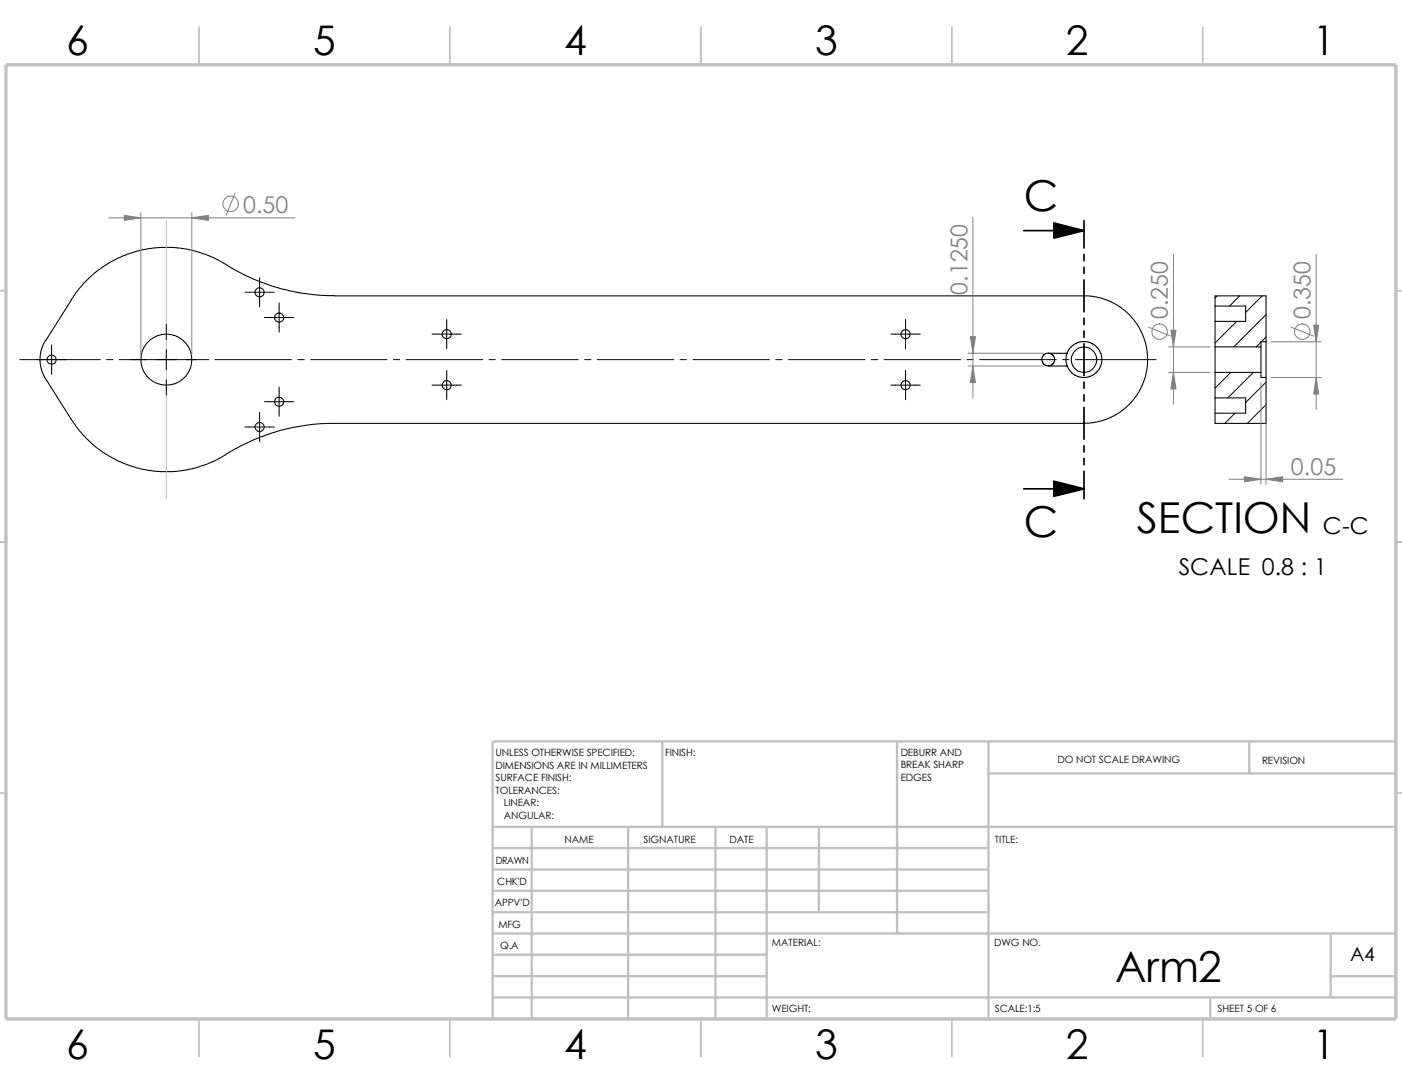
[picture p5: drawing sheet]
<svg xmlns="http://www.w3.org/2000/svg" width="279mm" height="216mm" viewBox="0 0 279 216" stroke-linecap="round" stroke-linejoin="round" font-family="sans-serif">
<g fill="none" stroke="#c0c0c0" stroke-width=".34">
<path d="M39.7 5.4v7.5M89.7 5.4v7.5M139.7 5.4v7.5M189.7 5.4v7.5M239.7 5.4v7.5M-.1 57.9h1.3M278.2 57.9h1.2M-.1 107.9h1.3M278.2 107.9h1.2M-.1 157.9h1.3M278.2 157.9h1.2M39.7 202.9v7.5"/>
<path d="M89.7 202.9v7.5M139.7 202.9v7.5M189.7 202.9v7.5M239.7 202.9v7.5"/>
</g>
<g fill="none" stroke="#c0c0c0" stroke-width=".47">
<path d="M132 147.7v17M178.8 147.7v38.2M197 154.1h81.2M197 147.7v55.2M249 147.7v6.4M278.2 147.7h-180v55.2M98.2 168.9h98.8M98.2 173.2h98.8M98.2 177.4h98.8M98.2 164.7h180M106 164.7v38.2M125.2 164.7v38.2"/>
<path d="M142.6 164.7v38.2M152.8 164.7v38.2M163.2 164.7v17M98.2 194.4h54.6M98.2 185.9h180M98.2 190.2h54.6M98.2 181.7h98.8M98.2 198.7h180M241.2 198.7v4.2M265.2 194.4h13M265.2 185.9v12.8"/>
</g>
<path d="M1.2 12.9h277v190h-277z" fill="none" stroke="#c0c0c0" stroke-width=".68" stroke-linecap="butt"/>
<g fill="none" stroke="#000" stroke-width=".2">
<path d="M48.8 58.2h5.9M51.7 55.3v5.8M242.6 58.9l-.5 .5M247.1 58.9l-2.1 2.1M251.5 58.9l-3.3 3.3M3.9 71.6h16.1M10.3 68.7v5.8M21.3 71.6h1.2M23.8 71.6h16.4M33.1 64.6v3M33.1 69.6v4M33.1 75.6v3.1"/>
<path d="M40.3 71.6h1.3M42.8 71.6h15.3M52.7 63.2h5.8M55.6 60.3v5.9M55.6 77.1v5.8M59.4 71.6h1.2M61.9 71.6h15.2M78.4 71.6h1.3M80.9 71.6h15.3M86.1 76.7h5.8M86.1 66.5h5.8M89 63.6v5.9"/>
<path d="M89 73.8v5.8M97.5 71.6h1.2M100 71.6h15.2M116.5 71.6h1.3M119 71.6h15.3M135.6 71.6h1.2M138.1 71.6h15.2M154.6 71.6h1.3M157.1 71.6h15.3M173.7 71.6h1.2M176.2 71.6h15.2M177.5 76.7h5.9"/>
<path d="M177.5 66.5h5.9M180.5 63.6v5.9M180.5 73.8v5.8M192.7 71.6h1.3M195.2 71.6h15.3M211.8 71.6h1.2M214.3 71.6h16.1M245.3 74.2l-3.2 3.1M246.5 64l-4.4 4.3M249.8 74.2l-5.1 5M251.3 68.2l-.9 .9M252.3 67.1l-.9 1"/>
<path d="M252.3 76.1l-4.1 4.1M252.3 62.7l-6.4 6.4M48.8 85h5.9M51.7 82.1v5.9M52.7 80h5.8M246.1 82.3l-2 2M252.3 80.6l-3.7 3.7"/>
</g>
<g fill="none" stroke="#000" stroke-width=".21">
<path d="M45 52.7l-2.4-1.3-2.3-.9-2.1-.7-3.2-.5h-3l-2.2 .2-2.5 .5-2.8 1-2.7 1.3-1.4 .9-1.5 1.2-2.2 2-2.1 2.6-5.5 8.9M45 52.7a40.9 40.9 0 0 0 21.6 6.2M66.6 58.9h150.4l2.4 .5 2 .7 2 1.2 1.6 1.3 2 2.6 .8 1.6 .7 2.3 .2 2.5-.2 2.5-.7 2.4-.8 1.5-2 2.6-1.6 1.3-2 1.2-2 .8-2.4 .4h-150.4a40.1 40.1 0 0 0-21.6 6.2M9.1 67.8l-.6 1.2-.5 1.8v1.1l.2 1.6 .8 1.9 5.2 8.2M208.9 70.3l-.8 .3-.5 .7v.6l.3 .5 .5 .4 .5 .1M208.9 72.9l.4-.1 .6-.4 .3-.8-.3-.8-.7-.4h-.3h3.8l-.3 .8v.8l.3 .9M208.9 72.9h3.8M212.6 70.4l.7-1.2 .9-.7 .9-.4 1.3-.1 1.1 .3 1.2 .9 .7 1.1 .2 .9-.1 1.4-.5 1-.9 .9-1.2 .6-1.3 .1-1.4-.5-.8-.7-.7-1.1M242.1 61h6.1v3h-6.1M242.1 61v-2.1h10.2v9.2M242.1 69.1h9.2M242.1 79.2h6.1v3.1h-6.1"/>
<path d="M242.1 64v5.1M242.1 74.2v5M242.1 74.2h9.2M242.1 61v3M242.1 69.1v5.1M242.1 79.2v3.1M251.3 74.2v1h1M251.3 69.1v5.1M252.3 68.1v7.1M252.3 75.2v9.1h-10.2v-2M252.3 68.1h-1v1M14.2 83.5l.9 1.4 1.6 1.9 2.2 2.1 1.5 1.1 1.4 .9 2.7 1.3 3.9 1.3 3.6 .4h2.4l3-.3 3.7-1.1 1.5-.6 2.4-1.3"/>
<circle cx="51.7" cy="58.2" r=".91"/>
<circle cx="10.3" cy="71.7" r=".91"/>
<circle cx="33.1" cy="71.6" r="5.1"/>
<circle cx="55.6" cy="63.3" r=".91"/>
<circle cx="89" cy="66.6" r=".91"/>
<circle cx="89" cy="76.7" r=".91"/>
<circle cx="180.5" cy="76.7" r=".91"/>
<circle cx="180.5" cy="66.6" r=".91"/>
<circle cx="216" cy="71.6" r="2.53"/>
<circle cx="51.7" cy="85" r=".91"/>
<circle cx="55.6" cy="80" r=".91"/>
</g>
<path d="M33.1 43.9v55.5" fill="none" stroke="#c0c0c0" stroke-width=".2"/>
<g fill="none" stroke="#808080" stroke-width=".2">
<path d="M46.9 38.4l-1.8 4.4M21.7 43.4h37.1M28.1 42.4v28.3M38.2 42.4v28.3M193.9 43.3v35.9M233.8 50.6v29.9M262.3 50.6v30.9M192.9 70.4h15M192.9 72.9h15M228.9 65.2l4.4 1.7M232.9 69.1h8.2M232.9 74.2h8.2"/>
<path d="M251.3 76.2v20.3M252.3 76.2v20.3M253.3 68.1h10M253.3 75.2h10M257.3 65.2l4.4 1.7M244.9 95.5h22.7"/>
<circle cx="46" cy="40.6" r="1.57"/>
<circle cx="231.1" cy="66.1" r="1.56"/>
<circle cx="259.5" cy="66.1" r="1.55"/>
</g>
<g fill="#808080" stroke="#808080" stroke-width=".2">
<path d="M261.8 64.8h1l-.5 3.3z"/>
<path d="M262.3 75.2l.5 3.3h-1z"/>
<path d="M233.3 65.8h1.1l-.6 3.3z"/>
<path d="M233.8 74.2l.6 3.3h-1.1z"/>
<path d="M248 95l3.3 .5-3.3 .5z"/>
<path d="M252.3 95.5l3.3-.5v1z"/>
<path d="M24.8 42.9l3.3 .5-3.3 .5z"/>
<path d="M38.2 43.4l3.3-.5v1z"/>
<path d="M193.4 67.1h1l-.5 3.3z"/>
<path d="M193.9 72.9l.5 3.3h-1z"/>
</g>
<path d="M210 44.4l6 1.5-6 1.5zM210 95.8l6 1.6-6 1.4z" fill="#000" stroke="#000" stroke-width=".34"/>
<g fill="none" stroke="#000" stroke-width=".34">
<path d="M204 45.9h12M216 43.9v5.5M216 50.7v1.2M216 53.2v1.3M216 55.8v6.3M216 63.4v1.2M216 65.9v1.3M216 68.5v6.3M216 76.1v1.2M216 78.6v1.3M204 97.4h12M216 81.2v6.3"/>
<path d="M216 88.8v1.2M216 91.3v1.3M216 93.9v5.5"/>
</g>
<g font-size="8.5">
<text x="204" y="42.1">C</text>
<text x="204" y="107">C</text>
<text x="226.5" y="106.2">SECTION</text>
<text x="222.2" y="195.7">Arm2</text>
</g>
<g font-size="8.1">
<text x="13.2" y="10.9">6</text>
<text x="62.4" y="10.9">5</text>
<text x="112.4" y="10.9">4</text>
<text x="162.4" y="10.9">3</text>
<text x="212.4" y="10.9">2</text>
<text x="261.7" y="10.9">1</text>
<text x="13.2" y="210.9">6</text>
<text x="62.4" y="210.9">5</text>
<text x="112.4" y="210.9">4</text>
<text x="162.4" y="210.9">3</text>
<text x="212.4" y="210.9">2</text>
<text x="261.7" y="210.9">1</text>
</g>
<g font-size="4.6" fill="#808080">
<text x="48.5" y="42.4">0.50</text>
<text x="192.8" y="58.8" transform="rotate(-90 192.8 58.8)">0.1250</text>
<text x="232.7" y="63.5" transform="rotate(-90 232.7 63.5)">0.250</text>
<text x="261.2" y="63.5" transform="rotate(-90 261.2 63.5)">0.350</text>
<text x="257.2" y="94.5">0.05</text>
</g>
<g font-size="4.6">
<text x="263.7" y="106.3">C-C</text>
<text x="234.9" y="114.5">SCALE 0.8 : 1</text>
</g>
<text font-size="3.9" x="269.1" y="191.5">A4</text>
<g font-size="2">
<text x="98.8" y="150.6">UNLESS OTHERWISE SPECIFIED:</text>
<text x="98.8" y="153.1">DIMENSIONS ARE IN MILLIMETERS</text>
<text x="98.8" y="155.6">SURFACE FINISH:</text>
<text x="132.5" y="150.6">FINISH:</text>
<text x="179.5" y="150.5">DEBURR AND</text>
<text x="179.5" y="153">BREAK SHARP</text>
<text x="179.5" y="155.5">EDGES</text>
<text x="210.8" y="151.9">DO NOT SCALE DRAWING</text>
<text x="251.5" y="152.1">REVISION</text>
<text x="98.8" y="158.1">TOLERANCES:</text>
<text x="100.4" y="160.6">LINEAR:</text>
<text x="100.4" y="163.1">ANGULAR:</text>
<text x="112.5" y="168">NAME</text>
<text x="128.2" y="167.9">SIGNATURE</text>
<text x="145.4" y="167.9">DATE</text>
<text x="198.3" y="167.9">TITLE:</text>
<text x="98.8" y="172.1">DRAWN</text>
<text x="99.1" y="176.3">CHK'D</text>
<text x="98.6" y="180.4">APPV'D</text>
<text x="99.3" y="184.8">MFG</text>
<text x="99.7" y="189">Q.A</text>
<text x="153.8" y="188.5">MATERIAL:</text>
<text x="198.1" y="188.5">DWG NO.</text>
<text x="153.8" y="201.5">WEIGHT:</text>
<text x="198.2" y="201.6">SCALE:1:5</text>
<text x="242.7" y="201.6">SHEET 5 OF 6</text>
</g>
</svg>
